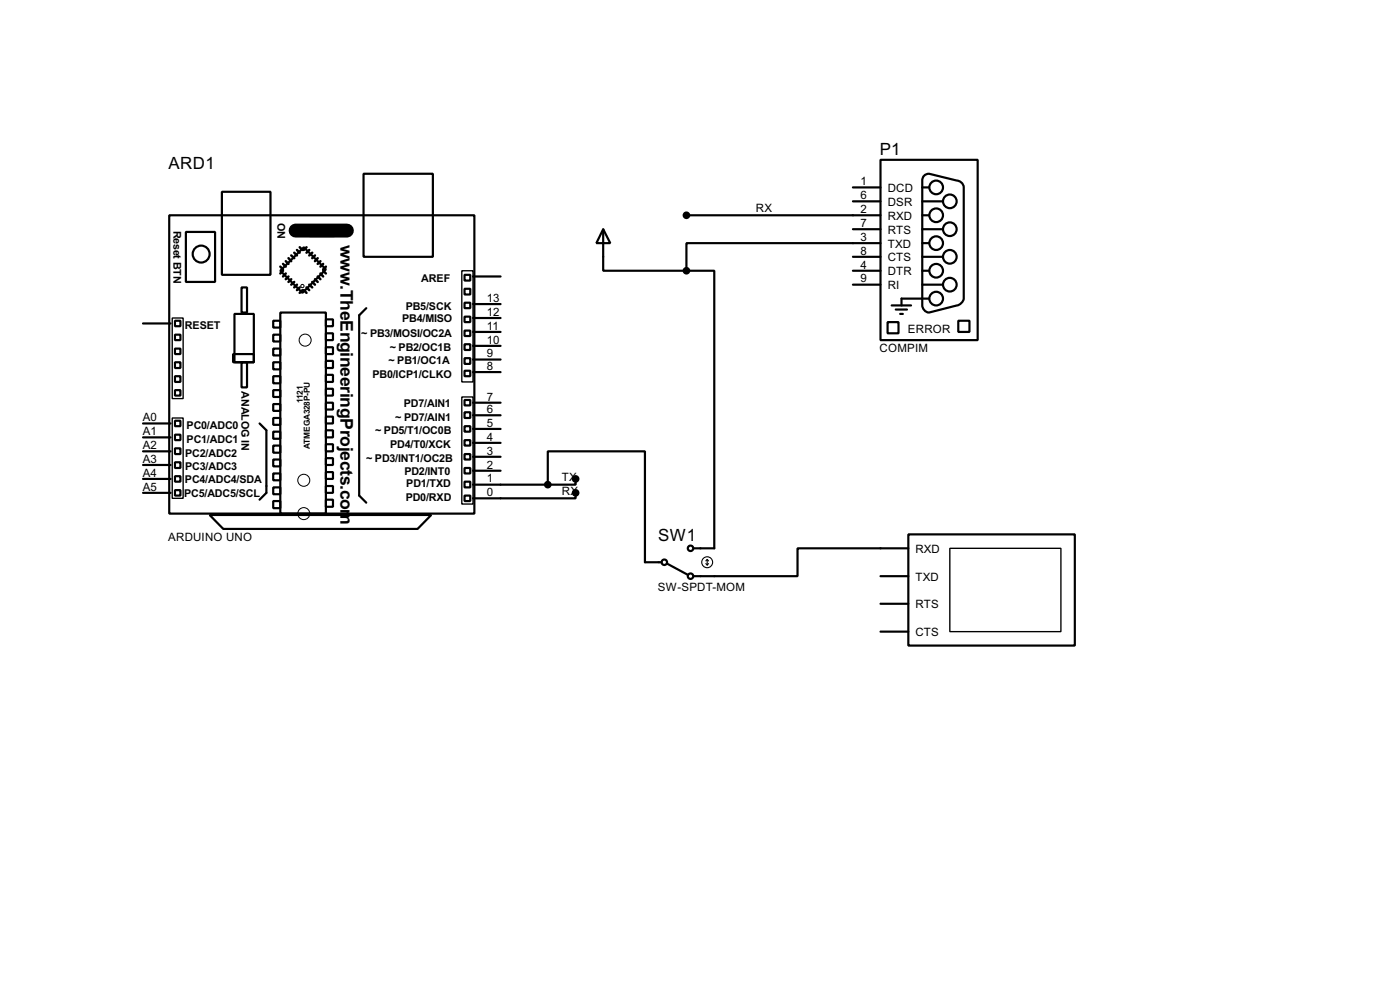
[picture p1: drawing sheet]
<svg xmlns="http://www.w3.org/2000/svg" width="256mm" height="180mm" viewBox="0 0 256 180" stroke-linecap="round" stroke-linejoin="round" font-family="sans-serif">
<g fill="none" stroke="#000" stroke-width=".4">
<path d="M31 39.4h55.9v54.6h-55.9zM40.7 35.1h8.9v15.2h-8.9zM66.6 31.8h12.7v15.2h-12.7zM125.8 39.4h35.5M156.3 34.3h5M156.3 36.9h5M161.3 29.3h17.8v33h-17.8zM169 39.4h1.2M169 34.3h1.2M169 36.9h3.8M169.2 32.3l.6-.4 .4-.1 5.1 1.3a1.35 1.35 0 0 1 1.3 1.2v20.4a1.59 1.59 0 0 1-1.3 1.2l-5.1 1.3a1.36 1.36 0 0 1-1.2-1.3v-22.8zM26.2 59.2h5.1"/>
<path d="M32.1 58.7h1v1h-1zM34.1 42.5h5.3v9.1h-5.3zM43 57.5h3.5v8.8h-3.5zM44.3 52.6h1v4.6h-1zM50.1 58.7h1.3v1.3h-1.3zM51.4 57.2h8.3v36.8h-8.3zM55.7 45.3l4 4-4.3 4.3-4-4zM56.7 41.2h4.6v2h-4.6zM59.7 58.5h1.3v1.2h-1.3zM67.1 56.4l-1.3 1.3v33l1.3 1.3M85.1 50.3h1.1v1.1h-1.1zM85.1 55.4h1.1v1h-1.1z"/>
<path d="M85.1 58h1.1v1h-1.1zM85.1 52.9h1.1v1h-1.1zM86.7 58.2h5M86.7 55.7h5M86.7 50.6h5M110.5 42l1.3 2.5h-2.5zM110.5 42v7.6h15.3M125.8 49.6h5.1v50.8h-3.8M156.3 42h5M156.3 47h5M156.3 49.6h5M156.3 52.1h5"/>
<path d="M161.3 44.5h-35.5v5.1M162.6 59h2v2h-2zM163.4 55.9h3.5M164.1 56.7h2.1M164.9 57.5h.5M169 42h3.8M169 44.5h1.2M169 47h3.8M169 49.6h1.2M169 52.1h3.8M170.2 54.7h-5v1.2M175.6 58.7h2v2.1h-2z"/>
<path d="M26.2 77.5h5.1M32.1 61.3h1v1h-1zM32.1 66.3h1v1.1h-1zM32.1 71.4h1v1h-1zM32.1 68.9h1v1h-1zM32.1 63.8h1v1h-1zM32.1 77h1v1h-1zM32.1 79.6h1v1h-1zM42.7 64.8h3.8v1.5h-3.8zM44.3 66.3h1v4.6h-1zM47.6 77.5l1.2 1.3v11.4l-1.2 1.3M50.1 61.3h1.3v1.2h-1.3z"/>
<path d="M50.1 63.8h1.3v1.3h-1.3zM50.1 66.3h1.3v1.3h-1.3zM50.1 68.9h1.3v1.3h-1.3zM50.1 71.4h1.3v1.3h-1.3zM50.1 74h1.3v1.2h-1.3zM50.1 76.5h1.3v1.3h-1.3zM50.1 79h1.3v1.3h-1.3zM59.7 61h1.3v1.3h-1.3zM59.7 63.6h1.3v1.2h-1.3zM59.7 66.1h1.3v1.3h-1.3zM59.7 68.6h1.3v1.3h-1.3zM59.7 71.2h1.3v1.2h-1.3z"/>
<path d="M59.7 73.7h1.3v1.3h-1.3zM59.7 76.3h1.3v1.2h-1.3zM59.7 78.8h1.3v1.3h-1.3zM85.1 60.5h1.1v1h-1.1zM85.1 63h1.1v1.1h-1.1zM85.1 65.6h1.1v1h-1.1zM85.1 67.9h1.1v1h-1.1zM85.1 73.2h1.1v1h-1.1zM85.1 75.5h1.1v1h-1.1zM85.1 78h1.1v1h-1.1zM86.7 78.5h5M86.7 76h5"/>
<path d="M86.7 73.7h5M86.7 68.1h5M86.7 65.8h5M86.7 63.3h5M86.7 60.8h5M26.2 90.2h5.1M26.2 87.7h5.1M26.2 85.1h5.1M26.2 82.6h5.1M26.2 80.1h5.1M32.1 82.1h1v1h-1zM32.1 84.6h1v1.1h-1z"/>
<path d="M32.1 87.2h1v1h-1zM32.1 89.7h1v1h-1zM38.4 94.3h40.6l-2.5 2.5h-35.6zM50.1 81.6h1.3v1.3h-1.3zM50.1 84.1h1.3v1.3h-1.3zM50.1 86.7h1.3v1.2h-1.3zM50.1 89.2h1.3v1.3h-1.3zM50.1 91.7h1.3v1.3h-1.3zM59.7 81.3h1.3v1.3h-1.3zM59.7 83.9h1.3v1.2h-1.3zM59.7 86.4h1.3v1.3h-1.3zM59.7 89h1.3v1.2h-1.3z"/>
<path d="M59.7 91.5h1.3v1.3h-1.3zM85.1 80.6h1.1v1h-1.1zM85.1 83.1h1.1v1h-1.1zM85.1 85.7h1.1v1h-1.1zM85.1 88.2h1.1v1h-1.1zM85.1 90.7h1.1v1h-1.1zM86.7 88.7h13.7M86.7 86.2h5M86.7 83.6h5M86.7 81.1h5M100.4 88.7v-6.1h17.8v20.3h3M105.5 90.2v1h-18.8"/>
<path d="M105.5 87.7v1h-5.1M166.4 97.8h30.5v20.4h-30.5zM122.2 103.2l3.8 2M161.3 110.5h5.1M161.3 105.5h5.1M161.3 115.6h5.1M166.4 100.4h-20.3v5.1h-19"/>
<circle cx="171.5" cy="34.3" r="1.25"/>
<circle cx="171.5" cy="39.4" r="1.25"/>
<circle cx="174" cy="36.9" r="1.25"/>
<circle cx="36.8" cy="46.5" r="1.55"/>
<circle cx="171.5" cy="49.6" r="1.25"/>
<circle cx="171.5" cy="54.7" r="1.25"/>
<circle cx="171.5" cy="44.5" r="1.25"/>
<circle cx="174" cy="42" r="1.25"/>
<circle cx="174" cy="47" r="1.25"/>
<circle cx="174" cy="52.1" r="1.25"/>
<circle cx="121.7" cy="102.9" r=".5"/>
<circle cx="126.5" cy="105.5" r=".5"/>
<circle cx="126.5" cy="100.4" r=".5"/>
</g>
<path d="M54.2 42.2h9.4" fill="none" stroke="#000" stroke-width="2.6"/>
<g fill="none" stroke="#000" stroke-width=".45">
<path d="M51.4 48.8l.5 .5M51.9 48.3l.5 .5M51.9 49.6l-.5 .5M52.4 47.8l.5 .5M52.4 50.1l-.5 .5M52.9 47.3l.5 .5M52.9 50.6l-.5 .5M53.4 46.8l.5 .5M53.4 51.1l-.5 .5M53.9 46.3l.5 .5M53.9 51.6l-.5 .5M54.4 45.8l.5 .5"/>
<path d="M54.4 52.1l-.5 .5M54.9 45.3l.5 .5M54.9 52.6l-.5 .5M55.4 53.1l-.5 .5M55.7 53.1l.5 .5M56.2 52.6l.5 .5M56.2 45.3l-.5 .5M56.7 52.1l.5 .5M56.7 45.8l-.5 .5M57.2 51.6l.5 .5M57.2 46.3l-.5 .5M57.7 51.1l.5 .5"/>
<path d="M57.7 46.8l-.5 .5M58.2 50.6l.5 .5M58.2 47.3l-.5 .5M58.7 50.1l.5 .5M58.7 47.8l-.5 .5M59.2 49.6l.5 .5M59.2 48.3l-.5 .5M59.7 48.8l-.5 .5"/>
</g>
<g fill="none" stroke="#000" stroke-width=".18">
<circle cx="55.4" cy="52.4" r=".3"/>
<circle cx="55.9" cy="62.3" r="1.1"/>
<circle cx="55.6" cy="94" r="1.1"/>
<circle cx="55.6" cy="87.9" r="1.1"/>
</g>
<path d="M31.6 58.2h2v14.8h-2zM84.6 49.6h2.1v20.3h-2.1zM31.6 76.5h2v14.7h-2zM84.6 72.7h2.1v19.6h-2.1zM174 100.4h20.4v15.2h-20.4z" fill="none" stroke="#000" stroke-width=".25"/>
<g fill="none" stroke="#000" stroke-width=".2">
<path d="M129.3 103.2l.3 .2M129.6 102.4v1M129.6 102.4l-.3 .3M129.6 102.4l.2 .3M129.8 103.2l-.2 .2"/>
<circle cx="129.5" cy="102.9" r="1"/>
</g>
<g fill="#000" stroke="#000" stroke-width=".4">
<circle cx="125.7" cy="39.4" r=".5"/>
<circle cx="125.7" cy="49.6" r=".5"/>
<circle cx="100.3" cy="88.7" r=".5"/>
<circle cx="105.4" cy="90.2" r=".5"/>
<circle cx="105.4" cy="87.7" r=".5"/>
</g>
<g font-size="3.6">
<text x="62.4" y="44.8" transform="rotate(90 62.4 44.8)">w</text>
<text x="62.4" y="52.1" transform="rotate(90 62.4 52.1)">.TheEngineeringProjects.com</text>
</g>
<g font-size="3.5">
<text x="161.2" y="28.5">P1</text>
<text x="30.9" y="31">ARD1</text>
<text x="120.6" y="99.1">SW1</text>
</g>
<g font-size="2.4">
<text x="157.7" y="33.9">1</text>
<text x="162.6" y="35.1">DCD</text>
<text x="138.5" y="38.8">RX</text>
<text x="157.7" y="39">2</text>
<text x="157.7" y="41.6">7</text>
<text x="157.7" y="36.5">6</text>
<text x="162.6" y="40.2">RXD</text>
<text x="162.6" y="37.7">DSR</text>
<text x="157.7" y="44.1">3</text>
<text x="157.7" y="46.6">8</text>
<text x="162.6" y="45.3">TXD</text>
<text x="162.6" y="47.8">CTS</text>
<text x="162.6" y="42.7">RTS</text>
<text x="157.7" y="49.2">4</text>
<text x="157.7" y="51.7">9</text>
<text x="162.6" y="50.4">DTR</text>
<text x="162.6" y="52.9">RI</text>
<text x="89.2" y="57.8">12</text>
<text x="89.2" y="55.3">13</text>
<text x="89.2" y="65.4">9</text>
<text x="89.2" y="62.9">10</text>
<text x="89.2" y="60.3">11</text>
<text x="161.1" y="64.5">COMPIM</text>
<text x="166.3" y="61">ERROR</text>
<text x="89.2" y="67.7">8</text>
<text x="26.2" y="77.1">A0</text>
<text x="89.2" y="75.6">6</text>
<text x="89.2" y="73.3">7</text>
<text x="26.2" y="82.2">A2</text>
<text x="26.2" y="79.7">A1</text>
<text x="89.2" y="83.2">3</text>
<text x="89.2" y="80.7">4</text>
<text x="89.2" y="78.1">5</text>
<text x="26.2" y="89.8">A5</text>
<text x="26.2" y="87.3">A4</text>
<text x="26.2" y="84.7">A3</text>
<text x="89.2" y="88.3">1</text>
<text x="89.2" y="85.7">2</text>
<text x="102.9" y="88.1">TX</text>
<text x="89.2" y="90.8">0</text>
<text x="102.9" y="90.6">RX</text>
<text x="30.8" y="99">ARDUINO UNO</text>
<text x="167.7" y="101.2">RXD</text>
<text x="167.7" y="106.3">TXD</text>
<text x="120.5" y="108.2">SW-SPDT-MOM</text>
<text x="167.7" y="111.3">RTS</text>
<text x="167.7" y="116.4">CTS</text>
</g>
<g font-size="2.2">
<text x="50.9" y="40.8" transform="rotate(90 50.9 40.8)">ON</text>
<text x="31.8" y="42.2" transform="rotate(90 31.8 42.2)">Reset BTN</text>
<text x="77.2" y="51.6">AREF</text>
<text x="73.7" y="58.9">PB4/MISO</text>
<text x="74.3" y="56.7">PB5/SCK</text>
<text x="33.9" y="60.2">RESET</text>
<text x="66.2" y="61.7">~ PB3/MOSI/OC2A</text>
<text x="71.4" y="64.3">~ PB2/OC1B</text>
<text x="44.3" y="71.6" transform="rotate(90 44.3 71.6)">ANALOG IN</text>
<text x="68.2" y="69.1">PB0/ICP1/CLKO</text>
<text x="71.2" y="66.6">~ PB1/OC1A</text>
<text x="72.4" y="77">~ PD7/AIN1</text>
<text x="74" y="74.4">PD7/AIN1</text>
<text x="33.9" y="83.6">PC2/ADC2</text>
<text x="34.2" y="81.1">PC1/ADC1</text>
<text x="34.2" y="78.5">PC0/ADC0</text>
<text x="68.7" y="79.5">~ PD5/T1/OC0B</text>
<text x="71.5" y="82.1">PD4/T0/XCK</text>
<text x="33.9" y="88.4">PC4/ADC4/SDA</text>
<text x="33.9" y="86.1">PC3/ADC3</text>
<text x="67.1" y="84.6">~ PD3/INT1/OC2B</text>
<text x="74.1" y="86.9">PD2/INT0</text>
<text x="74.4" y="89.2">PD1/TXD</text>
<text x="33.7" y="91">PC5/ADC5/SCL</text>
<text x="74.3" y="91.7">PD0/RXD</text>
</g>
<g font-size="1.7">
<text x="55.5" y="73.7" transform="rotate(-90 55.5 73.7)">1121</text>
<text x="56.8" y="82.2" transform="rotate(-90 56.8 82.2)">ATMEGA328P-PU</text>
</g>
</svg>
